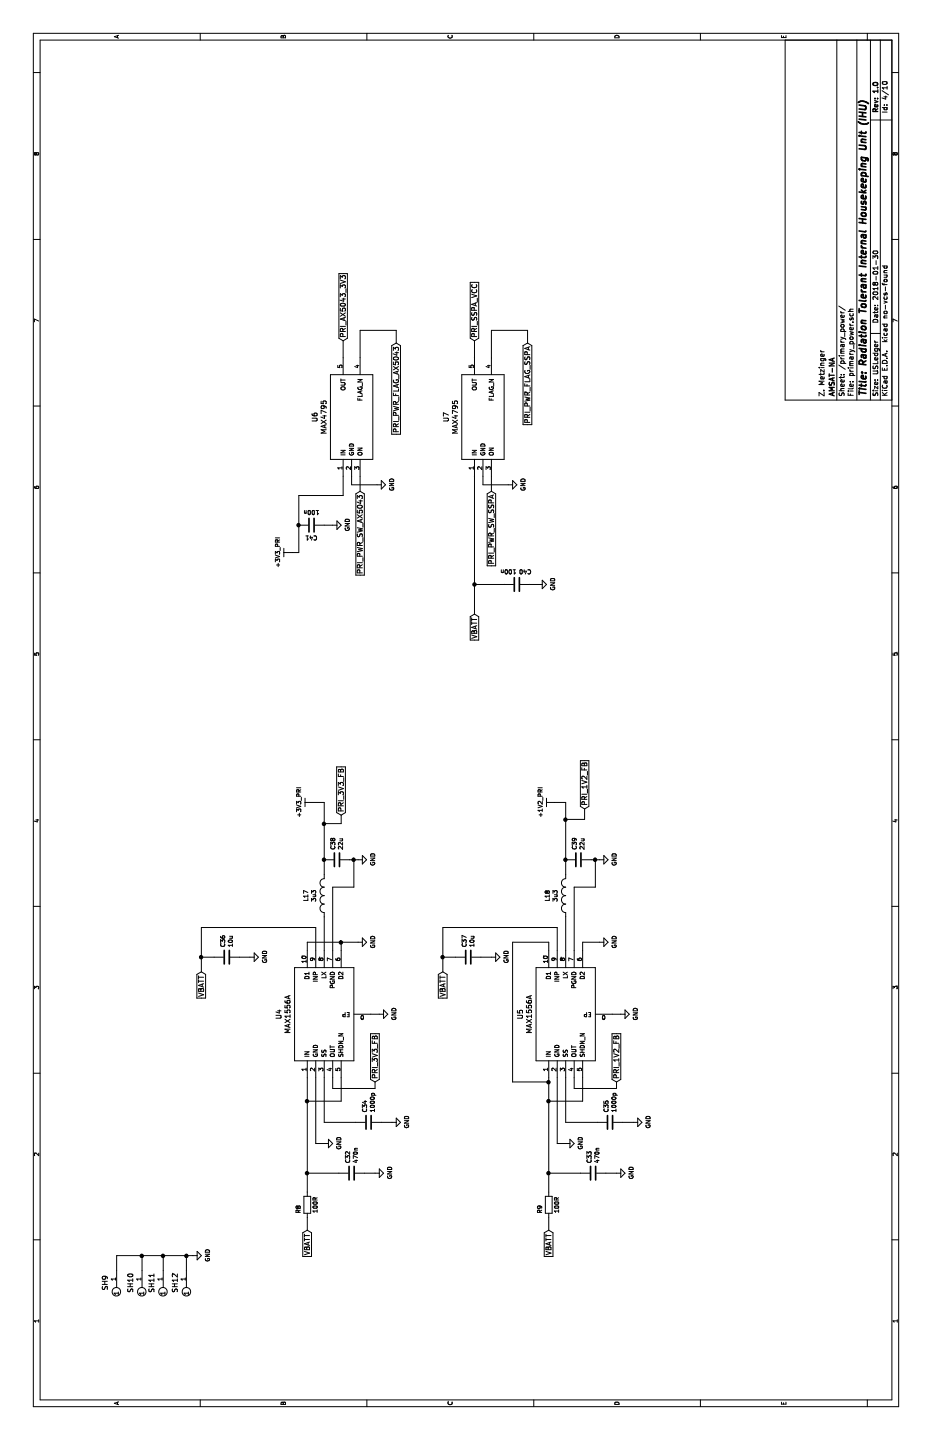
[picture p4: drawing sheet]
EESchema Schematic File Version 2
LIBS:amsat_abracon
LIBS:amsat_discrete
LIBS:amsat_everspin
LIBS:amsat_fairchild
LIBS:amsat_lineartech
LIBS:amsat_liteon
LIBS:amsat_maxim
LIBS:amsat_nxp
LIBS:amsat_onsemi
LIBS:amsat_rffm
LIBS:amsat_skyworks
LIBS:amsat_te_amp
LIBS:amsat_ti
LIBS:power
LIBS:device
LIBS:transistors
LIBS:conn
LIBS:linear
LIBS:regul
LIBS:74xx
LIBS:cmos4000
LIBS:adc-dac
LIBS:memory
LIBS:xilinx
LIBS:microcontrollers
LIBS:dsp
LIBS:microchip
LIBS:analog_switches
LIBS:motorola
LIBS:texas
LIBS:intel
LIBS:audio
LIBS:interface
LIBS:digital-audio
LIBS:philips
LIBS:display
LIBS:cypress
LIBS:siliconi
LIBS:opto
LIBS:atmel
LIBS:contrib
LIBS:valves
LIBS:rtihu-cache
EELAYER 26 0
EELAYER END
$Descr USLedger 17000 11000
encoding utf-8
Sheet 4 10
Title "Radiation Tolerant Internal Housekeeping Unit (IHU)"
Date "2018-01-30"
Rev "1.0"
Comp "AMSAT-NA"
Comment1 "Z. Metzinger"
Comment2 ""
Comment3 ""
Comment4 ""
$EndDescr
$Comp
L INDUCTOR_SMALL L17
U 1 1
P 6425 3825
F 0 "L17" H 6425 4040 50  0000 C CNN
F 1 "3u3" H 6425 3949 50  0000 C CNN
F 2 "amsat_murata:L_0603" H 6425 3825 50  0001 C CNN
F 3 "" H 6425 3825 50  0000 C CNN
	1    6425 3825
	1    0    0    -1  
$EndComp
$Comp
L C C38
U 1 1
P 6850 3975
F 0 "C38" H 6965 4021 50  0000 L CNN
F 1 "22u" H 6965 3930 50  0000 L CNN
F 2 "Capacitors_SMD:C_0603" H 6888 3825 50  0001 C CNN
F 3 "" H 6850 3975 50  0001 C CNN
	1    6850 3975
	1    0    0    -1  
$EndComp
Text GLabel 7375 4025 2    60   Input ~ 0
PRI_3V3_FB
$Comp
L C C32
U 1 1
P 3150 4150
F 0 "C32" H 3265 4196 50  0000 L CNN
F 1 "470n" H 3265 4105 50  0000 L CNN
F 2 "Capacitors_SMD:C_0603" H 3188 4000 50  0001 C CNN
F 3 "" H 3150 4150 50  0001 C CNN
	1    3150 4150
	1    0    0    -1  
$EndComp
$Comp
L GND #PWR072
U 1 1
P 3150 4425
F 0 "#PWR072" H 3150 4175 50  0001 C CNN
F 1 "GND" H 3155 4252 50  0000 C CNN
F 2 "" H 3150 4425 50  0001 C CNN
F 3 "" H 3150 4425 50  0001 C CNN
	1    3150 4425
	1    0    0    -1  
$EndComp
Text GLabel 4225 4425 2    60   Input ~ 0
PRI_3V3_FB
Text GLabel 2475 3625 0    60   Input ~ 0
VBATT
$Comp
L C C36
U 1 1
P 5700 2675
F 0 "C36" H 5815 2721 50  0000 L CNN
F 1 "10u" H 5815 2630 50  0000 L CNN
F 2 "Capacitors_SMD:C_0603" H 5738 2525 50  0001 C CNN
F 3 "" H 5700 2675 50  0001 C CNN
	1    5700 2675
	1    0    0    -1  
$EndComp
$Comp
L GND #PWR073
U 1 1
P 5700 2950
F 0 "#PWR073" H 5700 2700 50  0001 C CNN
F 1 "GND" H 5705 2777 50  0000 C CNN
F 2 "" H 5700 2950 50  0001 C CNN
F 3 "" H 5700 2950 50  0001 C CNN
	1    5700 2950
	1    0    0    -1  
$EndComp
$Comp
L GND #PWR074
U 1 1
P 6850 4225
F 0 "#PWR074" H 6850 3975 50  0001 C CNN
F 1 "GND" H 6855 4052 50  0000 C CNN
F 2 "" H 6850 4225 50  0001 C CNN
F 3 "" H 6850 4225 50  0001 C CNN
	1    6850 4225
	1    0    0    -1  
$EndComp
Text GLabel 7450 6900 2    60   Input ~ 0
PRI_1V2_FB
Text GLabel 2475 6475 0    60   Input ~ 0
VBATT
$Comp
L MAX4795 U6
U 1 1
P 12075 4150
F 0 "U6" H 12075 4587 60  0000 C CNN
F 1 "MAX4795" H 12075 4481 60  0000 C CNN
F 2 "TO_SOT_Packages_SMD:SOT-23-5" H 12075 4150 60  0001 C CNN
F 3 "" H 12075 4150 60  0001 C CNN
	1    12075 4150
	1    0    0    -1  
$EndComp
Text GLabel 11200 4250 0    60   Input ~ 0
PRI_PWR_SW_AX5043
$Comp
L GND #PWR075
U 1 1
P 11275 4450
F 0 "#PWR075" H 11275 4200 50  0001 C CNN
F 1 "GND" H 11280 4277 50  0000 C CNN
F 2 "" H 11275 4450 50  0000 C CNN
F 3 "" H 11275 4450 50  0000 C CNN
	1    11275 4450
	1    0    0    -1  
$EndComp
Text GLabel 12950 4675 0    60   Input ~ 0
PRI_PWR_FLAG_AX5043
$Comp
L C C41
U 1 1
P 10800 3675
F 0 "C41" V 10650 3675 50  0000 C CNN
F 1 "100n" V 10950 3675 50  0000 C CNN
F 2 "Capacitors_SMD:C_0603" H 10838 3525 50  0001 C CNN
F 3 "" H 10800 3675 50  0000 C CNN
	1    10800 3675
	1    0    0    -1  
$EndComp
$Comp
L GND #PWR076
U 1 1
P 10800 3925
F 0 "#PWR076" H 10800 3675 50  0001 C CNN
F 1 "GND" H 10805 3752 50  0000 C CNN
F 2 "" H 10800 3925 50  0000 C CNN
F 3 "" H 10800 3925 50  0000 C CNN
	1    10800 3925
	1    0    0    -1  
$EndComp
Text GLabel 12975 4050 2    60   Input ~ 0
PRI_AX5043_3V3
Text GLabel 12975 5600 2    60   Input ~ 0
PRI_SSPA_VCC
$Comp
L GND #PWR077
U 1 1
P 10100 6350
F 0 "#PWR077" H 10100 6100 50  0001 C CNN
F 1 "GND" H 10105 6177 50  0000 C CNN
F 2 "" H 10100 6350 50  0000 C CNN
F 3 "" H 10100 6350 50  0000 C CNN
	1    10100 6350
	1    0    0    -1  
$EndComp
$Comp
L C C40
U 1 1
P 10100 6100
F 0 "C40" V 10250 6000 50  0000 C CNN
F 1 "100n" V 10250 6200 50  0000 C CNN
F 2 "Capacitors_SMD:C_0603" H 10138 5950 50  0001 C CNN
F 3 "" H 10100 6100 50  0000 C CNN
	1    10100 6100
	1    0    0    -1  
$EndComp
Text GLabel 9750 5600 0    60   Input ~ 0
VBATT
Text GLabel 12950 6225 0    60   Input ~ 0
PRI_PWR_FLAG_SSPA
$Comp
L GND #PWR078
U 1 1
P 11275 6000
F 0 "#PWR078" H 11275 5750 50  0001 C CNN
F 1 "GND" H 11280 5827 50  0000 C CNN
F 2 "" H 11275 6000 50  0000 C CNN
F 3 "" H 11275 6000 50  0000 C CNN
	1    11275 6000
	1    0    0    -1  
$EndComp
Text GLabel 11200 5800 0    60   Input ~ 0
PRI_PWR_SW_SSPA
$Comp
L MAX4795 U7
U 1 1
P 12075 5700
F 0 "U7" H 12075 6137 60  0000 C CNN
F 1 "MAX4795" H 12075 6031 60  0000 C CNN
F 2 "TO_SOT_Packages_SMD:SOT-23-5" H 12075 5700 60  0001 C CNN
F 3 "" H 12075 5700 60  0001 C CNN
	1    12075 5700
	1    0    0    -1  
$EndComp
$Comp
L MAX1556A U4
U 1 1
P 5025 3825
F 0 "U4" H 5025 4362 60  0000 C CNN
F 1 "MAX1556A" H 5025 4256 60  0000 C CNN
F 2 "amsat_maxim:TDFN_T1033_1" H 5025 3825 60  0001 C CNN
F 3 "" H 5025 3825 60  0001 C CNN
	1    5025 3825
	1    0    0    -1  
$EndComp
$Comp
L R R8
U 1 1
P 2775 3625
F 0 "R8" V 2875 3625 50  0000 L CNN
F 1 "100R" V 2675 3525 50  0000 L CNN
F 2 "Resistors_SMD:R_0603" V 2705 3625 50  0001 C CNN
F 3 "" H 2775 3625 50  0001 C CNN
	1    2775 3625
	0    -1   -1   0   
$EndComp
$Comp
L C C34
U 1 1
P 3750 4350
F 0 "C34" H 3865 4396 50  0000 L CNN
F 1 "1000p" H 3865 4305 50  0000 L CNN
F 2 "Capacitors_SMD:C_0603" H 3788 4200 50  0001 C CNN
F 3 "" H 3750 4350 50  0001 C CNN
	1    3750 4350
	1    0    0    -1  
$EndComp
$Comp
L GND #PWR079
U 1 1
P 3750 4625
F 0 "#PWR079" H 3750 4375 50  0001 C CNN
F 1 "GND" H 3755 4452 50  0000 C CNN
F 2 "" H 3750 4625 50  0001 C CNN
F 3 "" H 3750 4625 50  0001 C CNN
	1    3750 4625
	1    0    0    -1  
$EndComp
Wire Wire Line
	5775 3825 6175 3825
Wire Wire Line
	6675 3825 7525 3825
Connection ~ 6850 3825
Wire Wire Line
	7525 3825 7525 3700
Wire Wire Line
	7375 4025 7275 4025
Wire Wire Line
	7275 4025 7275 3825
Connection ~ 7275 3825
Wire Wire Line
	3150 3625 3150 4000
Wire Wire Line
	3150 4300 3150 4425
Wire Wire Line
	5700 2825 5700 2950
Wire Wire Line
	6850 4125 6850 4225
Wire Wire Line
	6675 6675 7525 6675
Wire Wire Line
	7525 6675 7525 6550
Wire Wire Line
	11150 3525 11150 4050
Wire Wire Line
	11150 4050 11375 4050
Wire Wire Line
	11375 4250 11200 4250
Wire Wire Line
	11375 4150 11275 4150
Wire Wire Line
	11275 4150 11275 4450
Wire Wire Line
	12775 4250 13100 4250
Wire Wire Line
	13100 4250 13100 4675
Wire Wire Line
	13100 4675 12950 4675
Wire Wire Line
	10800 3925 10800 3825
Wire Wire Line
	10475 3450 10475 3525
Wire Wire Line
	10475 3525 11150 3525
Connection ~ 10800 3525
Wire Wire Line
	12975 4050 12775 4050
Connection ~ 10100 5600
Wire Wire Line
	10100 5950 10100 5600
Wire Wire Line
	10100 6350 10100 6250
Wire Wire Line
	13100 6225 12950 6225
Wire Wire Line
	13100 5800 13100 6225
Wire Wire Line
	12775 5800 13100 5800
Wire Wire Line
	11275 5700 11275 6000
Wire Wire Line
	11375 5700 11275 5700
Wire Wire Line
	11375 5800 11200 5800
Wire Wire Line
	9750 5600 11375 5600
Wire Wire Line
	12775 5600 12975 5600
Wire Wire Line
	4275 3925 4150 3925
Wire Wire Line
	2475 3625 2625 3625
Wire Wire Line
	2925 3625 4275 3625
Connection ~ 3150 3625
Wire Wire Line
	3750 3825 3750 4200
Wire Wire Line
	3750 4500 3750 4625
Wire Wire Line
	4150 3925 4150 4425
Wire Wire Line
	4150 4425 4225 4425
Wire Wire Line
	4275 3825 3750 3825
Wire Wire Line
	5775 3925 6525 3925
Wire Wire Line
	6525 3925 6525 4175
Wire Wire Line
	6525 4175 6850 4175
Connection ~ 6850 4175
Wire Wire Line
	5775 3725 6050 3725
Wire Wire Line
	6050 3725 6050 2375
Wire Wire Line
	6050 2375 5525 2375
Wire Wire Line
	5700 2525 5700 2375
Connection ~ 5700 2375
$Comp
L GND #PWR080
U 1 1
P 3500 3825
F 0 "#PWR080" H 3500 3575 50  0001 C CNN
F 1 "GND" H 3505 3652 50  0000 C CNN
F 2 "" H 3500 3825 50  0001 C CNN
F 3 "" H 3500 3825 50  0001 C CNN
	1    3500 3825
	1    0    0    -1  
$EndComp
Wire Wire Line
	4275 3725 3500 3725
Wire Wire Line
	3500 3725 3500 3825
Wire Wire Line
	4275 4025 4000 4025
Wire Wire Line
	4000 4025 4000 3625
Connection ~ 4000 3625
$Comp
L GND #PWR081
U 1 1
P 5025 4475
F 0 "#PWR081" H 5025 4225 50  0001 C CNN
F 1 "GND" H 5030 4302 50  0000 C CNN
F 2 "" H 5025 4475 50  0001 C CNN
F 3 "" H 5025 4475 50  0001 C CNN
	1    5025 4475
	1    0    0    -1  
$EndComp
Wire Wire Line
	5025 4375 5025 4475
$Comp
L GND #PWR082
U 1 1
P 5875 4225
F 0 "#PWR082" H 5875 3975 50  0001 C CNN
F 1 "GND" H 5880 4052 50  0000 C CNN
F 2 "" H 5875 4225 50  0001 C CNN
F 3 "" H 5875 4225 50  0001 C CNN
	1    5875 4225
	1    0    0    -1  
$EndComp
Wire Wire Line
	5775 3625 5875 3625
Wire Wire Line
	5875 3625 5875 4225
Wire Wire Line
	5775 4025 5875 4025
Connection ~ 5875 4025
Text GLabel 5525 2375 0    60   Input ~ 0
VBATT
Wire Wire Line
	7450 6900 7325 6900
Wire Wire Line
	7325 6900 7325 6675
Connection ~ 7325 6675
$Comp
L INDUCTOR_SMALL L18
U 1 1
P 6425 6675
F 0 "L18" H 6425 6890 50  0000 C CNN
F 1 "3u3" H 6425 6799 50  0000 C CNN
F 2 "amsat_murata:L_0603" H 6425 6675 50  0001 C CNN
F 3 "" H 6425 6675 50  0000 C CNN
	1    6425 6675
	1    0    0    -1  
$EndComp
$Comp
L C C39
U 1 1
P 6850 6825
F 0 "C39" H 6965 6871 50  0000 L CNN
F 1 "22u" H 6965 6780 50  0000 L CNN
F 2 "Capacitors_SMD:C_0603" H 6888 6675 50  0001 C CNN
F 3 "" H 6850 6825 50  0001 C CNN
	1    6850 6825
	1    0    0    -1  
$EndComp
$Comp
L C C33
U 1 1
P 3150 7000
F 0 "C33" H 3265 7046 50  0000 L CNN
F 1 "470n" H 3265 6955 50  0000 L CNN
F 2 "Capacitors_SMD:C_0603" H 3188 6850 50  0001 C CNN
F 3 "" H 3150 7000 50  0001 C CNN
	1    3150 7000
	1    0    0    -1  
$EndComp
$Comp
L GND #PWR083
U 1 1
P 3150 7275
F 0 "#PWR083" H 3150 7025 50  0001 C CNN
F 1 "GND" H 3155 7102 50  0000 C CNN
F 2 "" H 3150 7275 50  0001 C CNN
F 3 "" H 3150 7275 50  0001 C CNN
	1    3150 7275
	1    0    0    -1  
$EndComp
$Comp
L C C37
U 1 1
P 5700 5525
F 0 "C37" H 5815 5571 50  0000 L CNN
F 1 "10u" H 5815 5480 50  0000 L CNN
F 2 "Capacitors_SMD:C_0603" H 5738 5375 50  0001 C CNN
F 3 "" H 5700 5525 50  0001 C CNN
	1    5700 5525
	1    0    0    -1  
$EndComp
$Comp
L GND #PWR084
U 1 1
P 5700 5800
F 0 "#PWR084" H 5700 5550 50  0001 C CNN
F 1 "GND" H 5705 5627 50  0000 C CNN
F 2 "" H 5700 5800 50  0001 C CNN
F 3 "" H 5700 5800 50  0001 C CNN
	1    5700 5800
	1    0    0    -1  
$EndComp
$Comp
L GND #PWR085
U 1 1
P 6850 7075
F 0 "#PWR085" H 6850 6825 50  0001 C CNN
F 1 "GND" H 6855 6902 50  0000 C CNN
F 2 "" H 6850 7075 50  0001 C CNN
F 3 "" H 6850 7075 50  0001 C CNN
	1    6850 7075
	1    0    0    -1  
$EndComp
$Comp
L MAX1556A U5
U 1 1
P 5025 6675
F 0 "U5" H 5025 7212 60  0000 C CNN
F 1 "MAX1556A" H 5025 7106 60  0000 C CNN
F 2 "amsat_maxim:TDFN_T1033_1" H 5025 6675 60  0001 C CNN
F 3 "" H 5025 6675 60  0001 C CNN
	1    5025 6675
	1    0    0    -1  
$EndComp
$Comp
L R R9
U 1 1
P 2775 6475
F 0 "R9" V 2875 6475 50  0000 L CNN
F 1 "100R" V 2675 6375 50  0000 L CNN
F 2 "Resistors_SMD:R_0603" V 2705 6475 50  0001 C CNN
F 3 "" H 2775 6475 50  0001 C CNN
	1    2775 6475
	0    -1   -1   0   
$EndComp
$Comp
L C C35
U 1 1
P 3750 7200
F 0 "C35" H 3865 7246 50  0000 L CNN
F 1 "1000p" H 3865 7155 50  0000 L CNN
F 2 "Capacitors_SMD:C_0603" H 3788 7050 50  0001 C CNN
F 3 "" H 3750 7200 50  0001 C CNN
	1    3750 7200
	1    0    0    -1  
$EndComp
$Comp
L GND #PWR086
U 1 1
P 3750 7475
F 0 "#PWR086" H 3750 7225 50  0001 C CNN
F 1 "GND" H 3755 7302 50  0000 C CNN
F 2 "" H 3750 7475 50  0001 C CNN
F 3 "" H 3750 7475 50  0001 C CNN
	1    3750 7475
	1    0    0    -1  
$EndComp
Wire Wire Line
	5775 6675 6175 6675
Connection ~ 6850 6675
Wire Wire Line
	3150 6475 3150 6850
Wire Wire Line
	3150 7150 3150 7275
Wire Wire Line
	5700 5675 5700 5800
Wire Wire Line
	6850 6975 6850 7075
Wire Wire Line
	4275 6775 4150 6775
Wire Wire Line
	2475 6475 2625 6475
Wire Wire Line
	2925 6475 4275 6475
Connection ~ 3150 6475
Wire Wire Line
	3750 6675 3750 7050
Wire Wire Line
	3750 7350 3750 7475
Wire Wire Line
	4150 6775 4150 7275
Wire Wire Line
	4150 7275 4225 7275
Wire Wire Line
	4275 6675 3750 6675
Wire Wire Line
	5775 6775 6525 6775
Wire Wire Line
	6525 6775 6525 7025
Wire Wire Line
	6525 7025 6850 7025
Connection ~ 6850 7025
Wire Wire Line
	5775 6575 6050 6575
Wire Wire Line
	6050 6575 6050 5225
Wire Wire Line
	6050 5225 5525 5225
Wire Wire Line
	5700 5375 5700 5225
Connection ~ 5700 5225
$Comp
L GND #PWR087
U 1 1
P 3500 6675
F 0 "#PWR087" H 3500 6425 50  0001 C CNN
F 1 "GND" H 3505 6502 50  0000 C CNN
F 2 "" H 3500 6675 50  0001 C CNN
F 3 "" H 3500 6675 50  0001 C CNN
	1    3500 6675
	1    0    0    -1  
$EndComp
Wire Wire Line
	4275 6575 3500 6575
Wire Wire Line
	3500 6575 3500 6675
Wire Wire Line
	4275 6875 4000 6875
Wire Wire Line
	4000 6875 4000 6475
Connection ~ 4000 6475
$Comp
L GND #PWR088
U 1 1
P 5025 7325
F 0 "#PWR088" H 5025 7075 50  0001 C CNN
F 1 "GND" H 5030 7152 50  0000 C CNN
F 2 "" H 5025 7325 50  0001 C CNN
F 3 "" H 5025 7325 50  0001 C CNN
	1    5025 7325
	1    0    0    -1  
$EndComp
Wire Wire Line
	5025 7225 5025 7325
$Comp
L GND #PWR089
U 1 1
P 5875 7075
F 0 "#PWR089" H 5875 6825 50  0001 C CNN
F 1 "GND" H 5880 6902 50  0000 C CNN
F 2 "" H 5875 7075 50  0001 C CNN
F 3 "" H 5875 7075 50  0001 C CNN
	1    5875 7075
	1    0    0    -1  
$EndComp
Wire Wire Line
	5775 6475 5875 6475
Wire Wire Line
	5775 6875 5875 6875
Text GLabel 5525 5225 0    60   Input ~ 0
VBATT
Text GLabel 4225 7275 2    60   Input ~ 0
PRI_1V2_FB
Wire Wire Line
	5875 6875 5875 7075
Wire Wire Line
	5875 6475 5875 6050
Wire Wire Line
	5875 6050 4225 6050
Wire Wire Line
	4225 6050 4225 6475
Connection ~ 4225 6475
$Comp
L +3V3_PRI #PWR090
U 1 1
P 7525 3700
F 0 "#PWR090" H 7525 3550 50  0001 C CNN
F 1 "+3V3_PRI" H 7530 3873 50  0000 C CNN
F 2 "" H 7525 3700 50  0001 C CNN
F 3 "" H 7525 3700 50  0001 C CNN
	1    7525 3700
	1    0    0    -1  
$EndComp
$Comp
L +1V2_PRI #PWR091
U 1 1
P 7525 6550
F 0 "#PWR091" H 7525 6400 50  0001 C CNN
F 1 "+1V2_PRI" H 7530 6723 50  0000 C CNN
F 2 "" H 7525 6550 50  0001 C CNN
F 3 "" H 7525 6550 50  0001 C CNN
	1    7525 6550
	1    0    0    -1  
$EndComp
$Comp
L +3V3_PRI #PWR092
U 1 1
P 10475 3450
F 0 "#PWR092" H 10475 3300 50  0001 C CNN
F 1 "+3V3_PRI" H 10480 3623 50  0000 C CNN
F 2 "" H 10475 3450 50  0001 C CNN
F 3 "" H 10475 3450 50  0001 C CNN
	1    10475 3450
	1    0    0    -1  
$EndComp
$Comp
L RF_SHIELD_PAD SH9
U 1 1
P 1750 1375
F 0 "SH9" H 1644 1244 60  0000 C CNN
F 1 "RF_SHIELD_PAD" H 1827 1380 60  0001 L CNN
F 2 "amsat_misc:RF_SHIELD_PAD" H 1750 1375 60  0001 C CNN
F 3 "" H 1750 1375 60  0001 C CNN
	1    1750 1375
	-1   0    0    1   
$EndComp
$Comp
L RF_SHIELD_PAD SH10
U 1 1
P 1750 1675
F 0 "SH10" H 1644 1544 60  0000 C CNN
F 1 "RF_SHIELD_PAD" H 1827 1680 60  0001 L CNN
F 2 "amsat_misc:RF_SHIELD_PAD" H 1750 1675 60  0001 C CNN
F 3 "" H 1750 1675 60  0001 C CNN
	1    1750 1675
	-1   0    0    1   
$EndComp
$Comp
L RF_SHIELD_PAD SH11
U 1 1
P 1750 1925
F 0 "SH11" H 1644 1794 60  0000 C CNN
F 1 "RF_SHIELD_PAD" H 1827 1930 60  0001 L CNN
F 2 "amsat_misc:RF_SHIELD_PAD" H 1750 1925 60  0001 C CNN
F 3 "" H 1750 1925 60  0001 C CNN
	1    1750 1925
	-1   0    0    1   
$EndComp
$Comp
L RF_SHIELD_PAD SH12
U 1 1
P 1750 2200
F 0 "SH12" H 1644 2069 60  0000 C CNN
F 1 "RF_SHIELD_PAD" H 1827 2205 60  0001 L CNN
F 2 "amsat_misc:RF_SHIELD_PAD" H 1750 2200 60  0001 C CNN
F 3 "" H 1750 2200 60  0001 C CNN
	1    1750 2200
	-1   0    0    1   
$EndComp
$Comp
L GND #PWR093
U 1 1
P 2175 2275
F 0 "#PWR093" H 2175 2025 50  0001 C CNN
F 1 "GND" H 2180 2102 50  0000 C CNN
F 2 "" H 2175 2275 50  0000 C CNN
F 3 "" H 2175 2275 50  0000 C CNN
	1    2175 2275
	1    0    0    -1  
$EndComp
Wire Wire Line
	2000 1375 2175 1375
Wire Wire Line
	2175 1375 2175 2275
Wire Wire Line
	2000 2200 2175 2200
Connection ~ 2175 2200
Wire Wire Line
	2000 1925 2175 1925
Connection ~ 2175 1925
Wire Wire Line
	2000 1675 2175 1675
Connection ~ 2175 1675
$EndSCHEMATC
